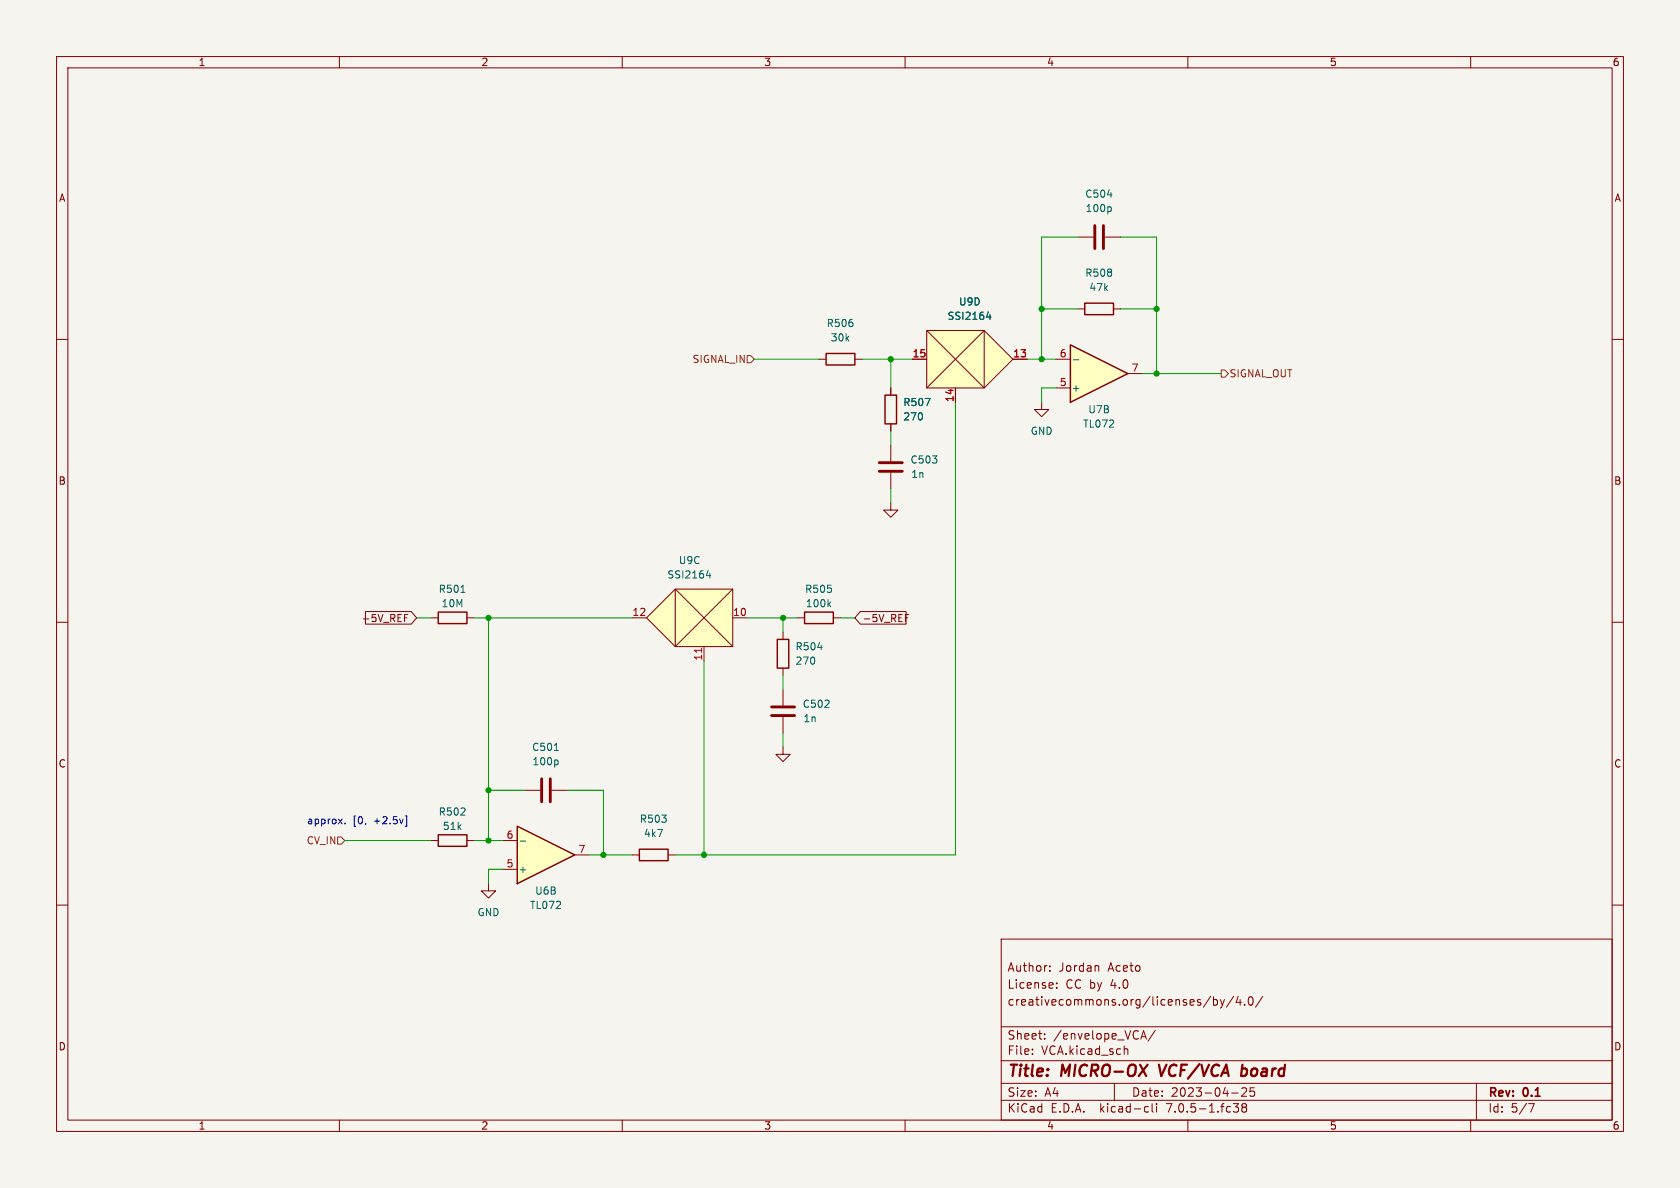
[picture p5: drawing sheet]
<svg xmlns="http://www.w3.org/2000/svg" width="297mm" height="210mm" viewBox="0 0 297 210" stroke-linecap="round" stroke-linejoin="round" font-family="sans-serif">
<path d="M0 0h297v210h-297z" fill="#f5f4ef" stroke="#f5f4ef" stroke-width=".18"/>
<g fill="none" stroke="#840000" stroke-width=".18">
<path d="M10 10h277v190h-277zM12 12h273v186h-273zM60 10v2M110 10v2M160 10v2M210 10v2M260 10v2M10 60h2M190.5 41.9h2.8M195.3 41.9h2.8M285 60h2M10 110h2"/>
<path d="M285 110h2M10 160h2M285 160h2M177 166h108v32h-108zM185.6 171.6v.1M185.6 170.8v.1M186.8 174.6v.1M186.8 173.8v.1M194 170.7l.2 .2v.8M214 176.1l-1.3 2M214.5 176.2v1.5M214.5 176.8l.5-.1 .2 .3v.4l-.1 .2h-.6"/>
<path d="M215.7 176.7l.4 1M216.1 177.7l-.1 .4-.3 .1M216.5 176.7l-.4 1M218.1 176.1l-1.3 2M218.9 176.1l-.4 1.1h1M219.2 176.7v1M220 177.6v.1M220.8 176.3l.2-.1a.81 .81 0 0 1 .6 .6 .81 .81 0 0 1-.3 .8l-.1 .1a.81 .81 0 0 1-.4-1.4zM223.2 176.1l-1.2 2M60 198v2M110 198v2M160 198v2"/>
<path d="M177 194.5h108M177 191.5h108M177 187.5h108M177 181.5h108M182.5 186.3v.1M182.5 185.5v.1M184.7 183.6v.1M184.7 182.8v.1M197 191.5v3M198.7 185.5l.3-.1 .3 .1 .1 .9M201.7 183.7l.5-1.5 .5 1.5M201.8 183.3h.7"/>
<path d="M202.5 196.5h.5M202.5 195.7h.5M203.7 195.1v1.3l.2 .2M204.2 182.1l-1.2 2M204.5 195.1v.1M204.5 195.6v1M210 198v2M217.7 193.2h1.2M218 195.1h1l-.5 .6 .4 .1v.7l-.2 .1h-.5l-.2-.1M219.5 192.4l.6-.1 .2 .1 .1 .3-.9 1.1h.9M219.8 195.7l-.3-.2 .3-.4h.3l.3 .3-.3 .3M219.8 195.7l-.3 .3 .1 .5 .2 .1h.3l.3-.3-.1-.4-.2-.2"/>
<path d="M219.8 195.7h.3M221.7 192.3h-.7v.7l.2-.1h.5l.1 .3-.1 .5-.2 .1-.5-.1M260 198v2M261 191.5v6.5M270.2 195.1h1l-.6 1.5"/>
</g>
<path d="M204.9 188.2l.4 2M219.4 190.1l.6 .1M219.6 188.2l-.2 2M219.8 188.9l-.2 .1" fill="none" stroke="#840000" stroke-width=".4"/>
<path d="M193.5 39.9v4M195.1 39.9v4" fill="none" stroke="#840000" stroke-width=".51"/>
<path d="M196.3 36.6l.2 .2-.2 .5" fill="none" stroke="#006464" stroke-width=".18"/>
<path d="M91.4 146.1l10.2 5-10.2 5.1z" fill="#ffffc2"/>
<path d="M137.4 113h2v5.1h-2zM91.4 146.1l10.2 5-10.2 5.1zM113 150.1h5.1v2h-5.1z" fill="none" stroke="#840000" stroke-width=".25"/>
<path d="M138.4 111.8v1.2M138.4 118.1v1.3M92.7 139.7h2.8M97.5 139.7h2.8M86.4 156.2v1.3h1.2l-1.2 1.3-1.3-1.3h1.3M88.9 153.7h2.5M88.9 148.6h2.5M101.6 151.1h2.5M111.8 151.1h1.2M118.1 151.1h1.3" fill="none" stroke="#840000" stroke-width=".18"/>
<path d="M98 132.7h.7M98.5 134.4l.2 .2-.2 .5M92 148.7h.9" fill="none" stroke="#006464" stroke-width=".18"/>
<path d="M95.8 137.7v4M97.3 137.7v4" fill="none" stroke="#840000" stroke-width=".51"/>
<path d="M119.4 104.1h10.1v10.2h-10.1z" fill="#ffffc2" stroke="#ffffc2" stroke-width=".18"/>
<path d="M119.4 104.1h10.1l-10.1 10.2-5.1-5.1z" fill="#ffffc2"/>
<path d="M144.8 63.5h1.2M151.1 63.5h1.3M111.8 109.2h2.5M119.4 104.1h10.1v10.2h-10.1zM124.5 114.3v2.5M129.5 104.1l-10.1 10.2-5.1-5.1 5.1-5.1 10.1 10.2M129.5 109.2h2.6M141 109.2h1.2M147.3 109.2h1.3" fill="none" stroke="#840000" stroke-width=".18"/>
<path d="M124 114.6v.7" fill="none" stroke="#a90000" stroke-width=".18"/>
<path d="M124.9 101.8h.8M125.5 101.3v.9M146.5 106.8l.4 .5M146.9 106.4l-.5 .5" fill="none" stroke="#006464" stroke-width=".18"/>
<path d="M146 62.5h5.1v2h-5.1zM142.2 108.2h5.1v2h-5.1z" fill="none" stroke="#840000" stroke-width=".25"/>
<path d="M189.2 61l10.2 5-10.2 5.1z" fill="#ffffc2"/>
<path d="M191.8 53.6h5v2h-5zM189.2 61l10.2 5-10.2 5.1zM77.5 108.2h5v2h-5z" fill="none" stroke="#840000" stroke-width=".25"/>
<g fill="none" stroke="#840000" stroke-width=".18">
<path d="M190.5 54.6h1.3M196.8 54.6h1.3M157.5 78.7v2.8M184.1 71.1v1.3h1.3l-1.3 1.3-1.2-1.3h1.2M186.7 68.6h2.5M186.7 63.5h2.5M199.4 66h2.5M157.5 88.9v1.3h-1.3l1.3 1.2 1.2-1.2h-1.2M157.5 83.6v2.8M76.2 109.2h1.3M82.5 109.2h1.3M138.4 132.1v1.3h-1.2l1.2 1.2 1.3-1.2h-1.3"/>
<path d="M138.4 121.9v2.8M138.4 126.7v2.8"/>
</g>
<path d="M189.8 63.6h.9M81.5 104.7h.7" fill="none" stroke="#006464" stroke-width=".18"/>
<path d="M155.4 83.3h4.1M155.4 81.8h4.1M136.4 126.5h4.1M136.4 125h4.1" fill="none" stroke="#840000" stroke-width=".51"/>
<path d="M163.8 58.4h10.2v10.2h-10.2z" fill="#ffffc2" stroke="#ffffc2" stroke-width=".18"/>
<path d="M163.8 58.4h10.2l5.1 5.1-5.1 5.1z" fill="#ffffc2"/>
<g fill="none" stroke="#840000" stroke-width=".18">
<path d="M163.8 58.4h10.2v10.2h-10.2zM163.8 58.4l10.2 10.2 5.1-5.1-5.1-5.1-10.2 10.2M157.5 68.6v1.3M157.5 74.9v1.3M161.3 63.5h2.5M168.9 68.6v2.5M179.1 63.5h2.5M64.6 108.1h8.1l1 1.1-1 1.1h-8.1zM71.5 109.2h.4M71.5 108.6h.6M152.1 108.1h8.1v2.2h-8.1l-1-1.1zM160.1 109.2h.4"/>
<path d="M160.1 108.6h.6M76.2 148.6h1.3M82.5 148.6h1.3"/>
</g>
<path d="M174.4 56h.8M175 55.6v.9" fill="none" stroke="#006464" stroke-width=".18"/>
<path d="M156.5 69.9h2v5h-2zM77.5 147.6h5v2h-5z" fill="none" stroke="#840000" stroke-width=".25"/>
<path d="M132.1 62.9h.6l.6 .6-.6 .6h-.6zM215.9 65.4h.6l.7 .6-.7 .7h-.6zM59.7 148h.6l.7 .6-.7 .6h-.6z" fill="none" stroke="#725600" stroke-width=".18"/>
<path d="M61 145.5v.1M71.6 144.2h.3v1.9h-.3" fill="none" stroke="#0000c2" stroke-width=".18"/>
<g fill="none" stroke="#009600" stroke-width=".18">
<path d="M184.1 54.6h6.4M190.5 41.9h-6.4v21.6M198.1 54.6h6.4M198.1 41.9h6.4v24.1M133.3 63.5h11.5M152.4 63.5h8.9M157.5 63.5v5.1M157.5 76.2v2.5M168.9 71.1v80h-49.5M181.6 63.5h5.1M186.7 68.6h-2.6v2.5M201.9 66h14"/>
<path d="M157.5 86.4v2.5M73.7 109.2h2.5M83.8 109.2h28M86.4 109.2v39.4M124.5 116.8v34.3M132.1 109.2h8.9M138.4 109.2v2.6M138.4 119.4v2.5M148.6 109.2h2.5M86.4 139.7h6.3M100.3 139.7h6.4v11.4M138.4 129.5v2.6"/>
<path d="M61 148.6h15.2M83.8 148.6h5.1M88.9 153.7h-2.5v2.5M104.1 151.1h7.7"/>
</g>
<g fill="#009600" stroke="#009600" stroke-width=".18">
<circle cx="184.1" cy="63.5" r=".46"/>
<circle cx="157.5" cy="63.5" r=".46"/>
<circle cx="204.5" cy="66" r=".46"/>
<circle cx="204.5" cy="54.6" r=".46"/>
<circle cx="184.1" cy="54.6" r=".46"/>
<circle cx="124.5" cy="151.1" r=".46"/>
<circle cx="86.4" cy="109.2" r=".46"/>
<circle cx="86.4" cy="148.6" r=".46"/>
<circle cx="138.4" cy="109.2" r=".46"/>
<circle cx="106.7" cy="151.1" r=".46"/>
<circle cx="86.4" cy="139.7" r=".46"/>
</g>
<g font-size="2.8" fill="#840000">
<text x="178" y="190.8">Title:</text>
<text x="187.5" y="190.8">MICRO-OX</text>
<text x="205.4" y="190.8">VCF/VCA</text>
<text x="220.5" y="190.8">board</text>
</g>
<g font-size="2.1" fill="#840000">
<text x="178" y="171.9">Author:</text>
<text x="187.1" y="171.9">Jordan</text>
<text x="195.8" y="171.9">Aceto</text>
<text x="178" y="177.9">creativecommons.org/licenses/by/4.0/</text>
<text x="178" y="174.9">License:</text>
<text x="188.3" y="174.9">CC by</text>
<text x="196.2" y="174.9">4.0</text>
<text x="178" y="183.9">Sheet:</text>
<text x="186.2" y="183.9">/envelope_VCA/</text>
<text x="178" y="186.6">File:</text>
<text x="184" y="186.6">VCA.kicad_sch</text>
<text x="178" y="196.8">KiCad</text>
<text x="178" y="194">Size:</text>
<text x="184.6" y="194">A4</text>
<text x="185.7" y="196.8">E.D.A.</text>
<text x="194.4" y="196.8">kicad-cli</text>
<text x="200" y="194">Date:</text>
<text x="206.2" y="196.8">7.0.5-1.fc38</text>
<text x="206.9" y="194">2023-04-25</text>
<text x="263" y="194.2">Rev:</text>
<text x="263" y="196.8">Id:</text>
<text x="267" y="196.8">5/7</text>
<text x="269.2" y="194.2">0.1</text>
</g>
<g font-size="1.8" fill="#840000">
<text x="35" y="11.8">1</text>
<text x="85" y="11.8">2</text>
<text x="135" y="11.8">3</text>
<text x="185" y="11.8">4</text>
<text x="235" y="11.8">5</text>
<text x="285" y="11.8">6</text>
<text x="10.4" y="35.8">A</text>
<text x="285.4" y="35.8">A</text>
<text x="10.3" y="85.8">B</text>
<text x="285.3" y="85.8">B</text>
<text x="63.9" y="110.1">-5V_REF</text>
<text x="152.4" y="110.1">-5V_REF</text>
<text x="10.3" y="135.8">C</text>
<text x="285.3" y="135.8">C</text>
<text x="10.3" y="185.8">D</text>
<text x="285.3" y="185.8">D</text>
<text x="35" y="199.8">1</text>
<text x="85" y="199.8">2</text>
<text x="135" y="199.8">3</text>
<text x="185" y="199.8">4</text>
<text x="235" y="199.8">5</text>
<text x="285" y="199.8">6</text>
</g>
<g font-size="1.8" fill="#006464">
<text x="191.8" y="35.1">C504</text>
<text x="191.9" y="37.7">100p</text>
<text x="191.8" y="49.1">R508</text>
<text x="192.5" y="51.6">47k</text>
<text x="146.1" y="58">R506</text>
<text x="167.5" y="56.7">SSI2164</text>
<text x="169.5" y="54.2">U9D</text>
<text x="146.8" y="60.5">30k</text>
<text x="159.6" y="71.9">R507</text>
<text x="189.4" y="69.4">+</text>
<text x="159.6" y="74.5">270</text>
<text x="182.2" y="77">GND</text>
<text x="191.4" y="75.8">TL072</text>
<text x="192.3" y="73.2">U7B</text>
<text x="160.9" y="82.1">C503</text>
<text x="161" y="84.6">1n</text>
<text x="120" y="99.9">U9C</text>
<text x="77.5" y="105">R501</text>
<text x="78" y="107.5">10M</text>
<text x="117.9" y="102.4">SSI2164</text>
<text x="142.3" y="105">R505</text>
<text x="142.4" y="107.5">100k</text>
<text x="140.6" y="117.7">270</text>
<text x="140.6" y="115.1">R504</text>
<text x="141.9" y="125.3">C502</text>
<text x="142" y="127.8">1n</text>
<text x="94" y="132.9">C501</text>
<text x="94.1" y="135.4">100p</text>
<text x="77.5" y="144.3">R502</text>
<text x="78.2" y="146.9">51k</text>
<text x="113.1" y="145.6">R503</text>
<text x="113.8" y="148.1">4k7</text>
<text x="91.6" y="154.5">+</text>
<text x="93.6" y="160.8">TL072</text>
<text x="94.6" y="158.3">U6B</text>
<text x="84.4" y="162.1">GND</text>
</g>
<g font-size="1.8" fill="#725600">
<text x="122.4" y="64.3">SIGNAL_IN</text>
<text x="217.3" y="66.9">SIGNAL_OUT</text>
<text x="54.2" y="149.4">CV_IN</text>
</g>
<g font-size="1.8" fill="#a90000">
<text x="161.3" y="63.2">15</text>
<text x="179.1" y="63.2">13</text>
<text x="187.3" y="63.2">6</text>
<text x="200" y="65.8">7</text>
<text x="168.7" y="71.1" transform="rotate(-90 168.7 71.1)">14</text>
<text x="187.3" y="68.3">5</text>
<text x="111.8" y="109">12</text>
<text x="129.5" y="109">10</text>
<text x="124.2" y="116.8" transform="rotate(-90 124.2 116.8)">11</text>
<text x="89.5" y="148.3">6</text>
<text x="89.5" y="153.4">5</text>
<text x="102.2" y="150.9">7</text>
</g>
<g font-size="1.8" fill="#0000c2">
<text x="54.2" y="145.8">approx.</text>
<text x="62.4" y="145.8">[0,</text>
<text x="66.1" y="145.8">+2.5v]</text>
</g>
</svg>
